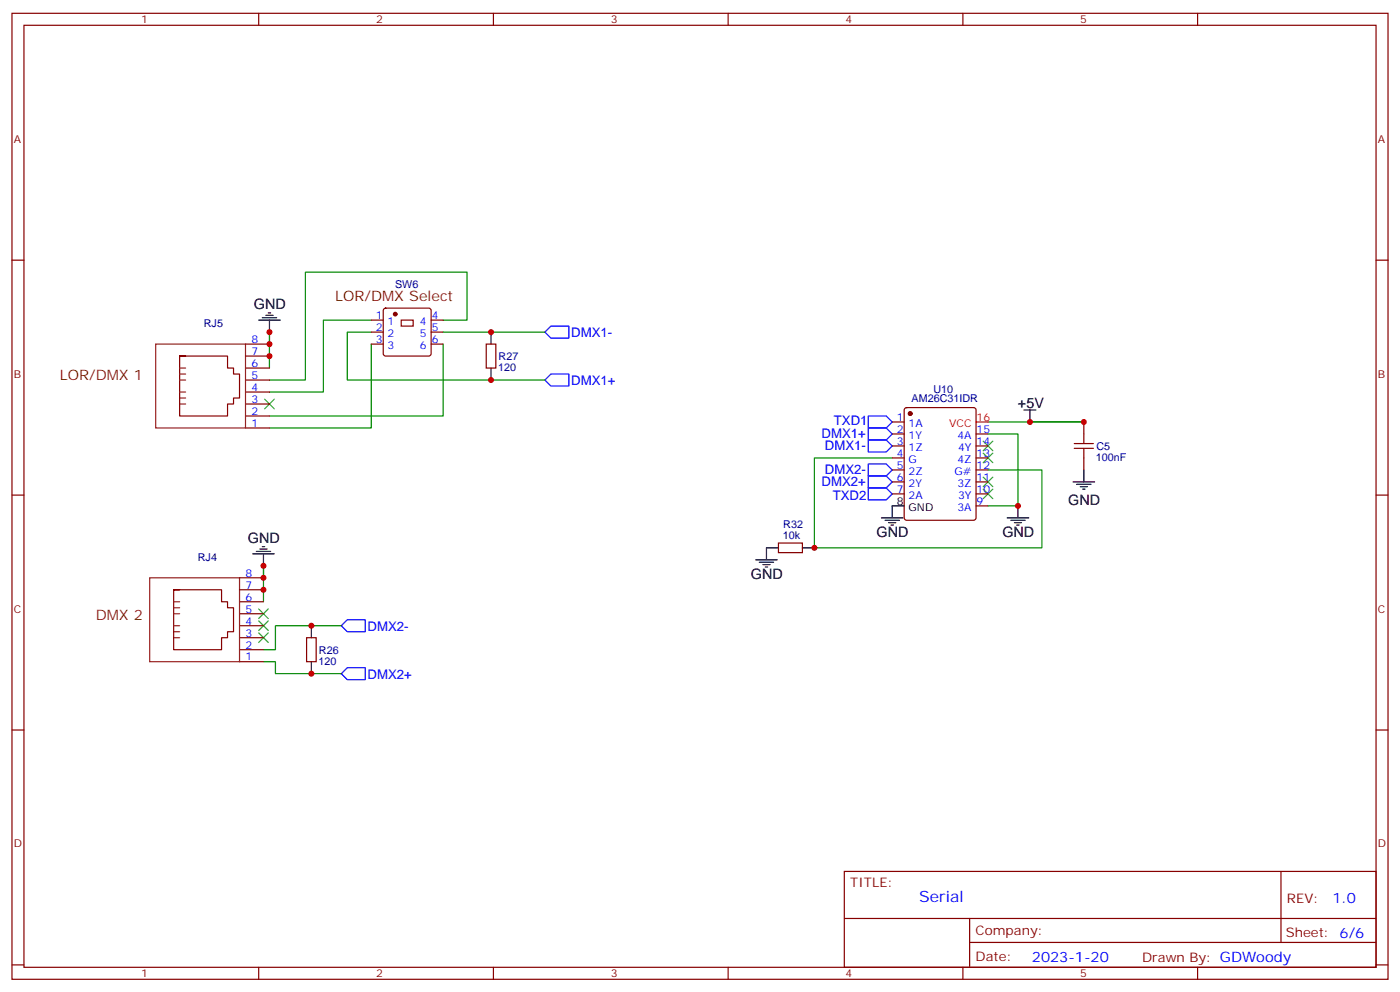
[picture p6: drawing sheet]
<svg xmlns="http://www.w3.org/2000/svg" width="412mm" height="292mm" viewBox="0 0 412 292" stroke-linecap="round" stroke-linejoin="round" font-family="sans-serif">
<g fill="none" stroke="#870000" stroke-width=".35">
<path d="M3.5 3.9h405.4v284.4h-405.4zM7.1 7.4h398.2v277.3h-398.2zM76.2 3.9v3.5M145.3 3.9v3.5M214.5 3.9v3.5M283.6 3.9v3.5M352.8 3.9v3.5M3.5 76.6h3.6M405.3 76.6h3.6M109.4 97.8h3.5M109.4 94.2h3.5M113.1 90.9l.5-.2h12.7l.5 .2 .2 .5v12.7l-.2 .5-.5 .2h-12.7l-.5-.2-.2-.5v-12.7z"/>
<path d="M118.2 94.2h3.5v1.8h-3.5zM127 97.8h3.5M127 94.2h3.5M52.9 104.8v17.6h14.1v-3.5h1.8v-1.7h1.8v-7.1h-1.8v-1.8h-1.8v-3.5h-14.1h1.8M72.3 101.3h7.1M72.3 108.3h7.1M72.3 111.9h7.1M72.3 115.4h7.1M72.3 118.9h7.1M72.3 104.8h7.1M109.4 101.3h3.5M127 101.3h3.5"/>
<path d="M143.2 101.3h2.8v7h-2.8zM72.3 122.4h7.1M72.3 126h7.1M262.8 124.2h3.5M262.8 127.7h3.5M262.8 131.3h3.5M262.8 134.8h3.5M262.8 138.3h3.5M266.6 120.2l.5-.2h19.7l.7 .4v32l-.4 .7h-20l-.7-.4-.1-32zM287.5 127.7h3.5M287.5 131.3h3.5M287.5 134.8h3.5"/>
<path d="M287.5 138.3h3.5M319.3 124.2v3.5M319.3 134.8v3.5M3.5 145.7h3.6M229.3 159.8h7.1v2.9h-7.1zM262.8 141.9h3.5M262.8 145.4h3.5M287.5 141.9h3.5M287.5 145.4h3.5M287.5 148.9h3.5M405.3 145.7h3.6M51.2 173.6v17.6h14.1v-3.5h1.7v-1.8h1.8v-7h-1.8v-1.8h-1.7v-3.5h-14.1h1.7"/>
<path d="M70.6 177.1h7M70.6 173.6h7M70.6 170.1h7M70.6 180.7h7M70.6 184.2h7M70.6 187.7h7M70.6 191.2h7M70.6 194.8h7M90.3 187.7h2.8v7.1h-2.8zM3.5 214.9h3.6M405.3 214.9h3.6M248.7 256.5h156.6v28.2h-156.6z"/>
<path d="M377.3 256.5v20.9M248.7 270.4h156.5M285.6 277.4h119.6M285.6 270.4v14.1M3.5 284h3.6M76.2 284.7v3.6M145.3 284.7v3.6M214.5 284.7v3.6M283.6 284.7v3.6M352.8 284.7v3.6M405.3 284h3.6"/>
</g>
<path d="M162.3 96h5.3v3.5h-5.3l-1.8-1.7zM160.5 111.9l1.8-1.8h5.3v3.5h-5.3zM255.8 122.4h5.3l1.7 1.8-1.7 1.8h-5.3zM255.8 126h5.3l1.7 1.7-1.7 1.8h-5.3zM255.8 129.5h5.3l1.7 1.8-1.7 1.7h-5.3zM255.8 136.6h5.3l1.7 1.7-1.7 1.8h-5.3zM255.8 143.6h5.3l1.7 1.8-1.7 1.7h-5.3zM255.8 140.1h5.3l1.7 1.8-1.7 1.7h-5.3zM100.5 198.3l1.8-1.8h5.3v3.6h-5.3zM100.5 184.2l1.8-1.8h5.3v3.5h-5.3z" fill="none" stroke="#00f" stroke-width=".35"/>
<g fill="none" stroke="#008700" stroke-width=".35">
<path d="M79.4 97.8v10.5M109.4 97.8h-7.1v14.1h58.2M109.4 94.2h-14.2v21.2h-15.8M130.5 94.2h7.1v-14.1h-47.6v31.8h-10.6M130.5 97.8h30M109.4 101.3v24.7h-30M130.5 101.3v21.1h-51.1M262.8 134.8h-22.9v26.5h67v-23h-15.9M291 127.7h8.9v21.2h-8.9M291 124.2h28.3M77.6 166.5v10.6M77.6 194.8h3.5v3.5h19.4"/>
<path d="M100.5 184.2h-19.4v7h-3.5"/>
</g>
<g fill="none" stroke="#000" stroke-width=".35">
<path d="M76.2 94.2h6.3M77.3 93.5h4.2M78.3 92.8h2.1M79 92.1h.7M79.4 94.2v3.6M144.6 97.8v3.5M144.6 108.3v3.6M301.6 120.7h3.6M303.4 120.7v3.5M319.3 138.3v3.6M259.6 152.4h6.4M260.7 153.1h4.2"/>
<path d="M261.8 153.8h2.1M262.5 154.6h.7M266.3 148.9h-3.5v3.5M296.7 152.4h6.3M297.7 153.1h4.3M298.8 153.8h2.1M299.5 154.6h.7M299.9 148.9v3.5M316.1 141.9h6.3M317.1 142.6h4.3M318.2 143.3h2.1M318.9 144h.7"/>
<path d="M74.4 163h6.4M75.5 162.3h4.2M76.6 161.6h2.1M77.3 160.9h.7M77.6 163v3.5M222.6 164.8h6.4M223.7 165.5h4.2M224.7 166.2h2.1M225.4 166.9h.7M229.3 161.3h-3.5v3.5M236.4 161.3h3.5M91.7 184.2v3.5"/>
<path d="M91.7 194.8v3.5"/>
</g>
<g fill="none" stroke="#3c3" stroke-width=".35">
<path d="M78 117.5l2.8 2.8M80.8 117.5l-2.8 2.8M289.6 129.9l2.9 2.8M289.6 133.4l2.9 2.8M292.5 129.9l-2.9 2.8M292.5 133.4l-2.9 2.8M289.6 140.4l2.9 2.9M289.6 144l2.9 2.8M292.5 140.4l-2.9 2.9M292.5 144l-2.9 2.8M76.2 179.2l2.8 2.9M79 179.2l-2.8 2.9"/>
<path d="M76.2 182.8l2.8 2.8M76.2 186.3l2.8 2.8M79 182.8l-2.8 2.8M79 186.3l-2.8 2.8"/>
</g>
<path d="M316.4 130.6h5.7M316.4 132h5.7M319.3 127.7v2.9M319.3 132v2.8" fill="none" stroke="#a10000" stroke-width=".35"/>
<g fill="#870000" stroke="#870000" stroke-width=".35">
<circle cx="268.1" cy="121.7" r=".53"/>
<circle cx="116.4" cy="92.5" r=".53"/>
</g>
<path d="M287.5 124.2h3.5" fill="none" stroke="#f00" stroke-width=".35"/>
<g fill="none" stroke="#8c2424" stroke-width=".35">
<path d="M45.9 101.3h26.4v24.7h-26.4zM52.9 118.9h1.8M52.9 117.2h1.8M52.9 115.4h1.8M52.9 111.9h1.8M52.9 110.1h1.8M52.9 108.3h1.8M44.1 170.1h26.5v24.7h-26.5zM51.2 178.9h1.7M51.2 177.1h1.7M51.2 187.7h1.7M51.2 185.9h1.7"/>
<path d="M51.2 184.2h1.7M51.2 180.7h1.7"/>
</g>
<g fill="#c00">
<circle cx="79.4" cy="97.8" r=".88"/>
<circle cx="77.6" cy="166.5" r=".88"/>
<circle cx="77.6" cy="170.1" r=".88"/>
<circle cx="303.4" cy="124.2" r=".88"/>
<circle cx="319.3" cy="124.2" r=".88"/>
<circle cx="299.9" cy="148.9" r=".88"/>
<circle cx="91.7" cy="198.3" r=".88"/>
<circle cx="91.7" cy="184.2" r=".88"/>
<circle cx="239.9" cy="161.3" r=".88"/>
<circle cx="79.4" cy="101.3" r=".88"/>
<circle cx="144.6" cy="111.9" r=".88"/>
<circle cx="144.6" cy="97.8" r=".88"/>
<circle cx="77.6" cy="173.6" r=".88"/>
<circle cx="79.4" cy="104.8" r=".88"/>
</g>
<text font-size="4.6" fill="#00f" x="270.8" y="265.5">Serial</text>
<g font-size="4.2" fill="#630">
<text x="98.8" y="88.6">LOR/DMX Select</text>
<text x="17.6" y="111.9">LOR/DMX 1</text>
<text x="28.2" y="182.4">DMX 2</text>
</g>
<g font-size="4.2">
<text x="74.8" y="91">GND</text>
<text x="299.9" y="120">+5V</text>
<text x="314.7" y="148.5">GND</text>
<text x="73" y="159.8">GND</text>
<text x="258.2" y="158.1">GND</text>
<text x="295.3" y="158.1">GND</text>
<text x="221.2" y="170.4">GND</text>
</g>
<g font-size="4.2" fill="#00f">
<text x="392.5" y="265.8">1.0</text>
<text x="304" y="283.1">2023-1-20</text>
</g>
<g font-size="3.9" fill="#00f">
<text x="168.3" y="99.3">DMX1-</text>
<text x="168.3" y="113.4">DMX1+</text>
<text x="245.6" y="125">TXD1</text>
<text x="242" y="129">DMX1+</text>
<text x="243" y="132.6">DMX1-</text>
<text x="242" y="143.1">DMX2+</text>
<text x="243" y="139.6">DMX2-</text>
<text x="245.3" y="147.1">TXD2</text>
<text x="108.3" y="185.7">DMX2-</text>
<text x="108.3" y="199.8">DMX2+</text>
</g>
<g font-size="3.9" fill="#800">
<text x="250.5" y="261.1">TITLE:</text>
<text x="379.1" y="265.8">REV:</text>
<text x="287.4" y="275.3">Company:</text>
<text x="378.7" y="275.9">Sheet: 6/6</text>
<text x="287.4" y="283">Date:</text>
<text x="336.4" y="283.1">Drawn By: GDWoody</text>
</g>
<g font-size="3.2" fill="#800">
<text x="41.6" y="6.9">1</text>
<text x="110.8" y="6.9">2</text>
<text x="179.9" y="6.9">3</text>
<text x="249.1" y="6.9">4</text>
<text x="318.2" y="6.9">5</text>
<text x="4.1" y="42">A</text>
<text x="405.9" y="42">A</text>
<text x="4.1" y="111.2">B</text>
<text x="405.9" y="111.2">B</text>
<text x="4.1" y="180.3">C</text>
<text x="405.9" y="180.3">C</text>
<text x="4.1" y="249.4">D</text>
<text x="405.9" y="249.4">D</text>
<text x="41.6" y="287.7">1</text>
<text x="110.8" y="287.7">2</text>
<text x="179.9" y="287.7">3</text>
<text x="249.1" y="287.7">4</text>
<text x="318.2" y="287.7">5</text>
</g>
<g font-size="3.2" fill="#000080">
<text x="116.4" y="84.8">SW6</text>
<text x="60" y="96.3">RJ5</text>
<text x="146.9" y="105.9">R27</text>
<text x="146.8" y="109.2">120</text>
<text x="268.5" y="118.3">AM26C31IDR</text>
<text x="275" y="115.6">U10</text>
<text x="322.8" y="135.7">100nF</text>
<text x="323" y="132.4">C5</text>
<text x="230.7" y="155.6">R32</text>
<text x="230.6" y="158.8">10k</text>
<text x="58.3" y="165.1">RJ4</text>
<text x="93.8" y="195.6">120</text>
<text x="94" y="192.4">R26</text>
</g>
<g font-size="3.2" fill="#00f">
<text x="110.7" y="93.9">1</text>
<text x="114.2" y="95.6">1</text>
<text x="123.7" y="95.6">4</text>
<text x="127.2" y="93.9">4</text>
<text x="74.1" y="100.9">8</text>
<text x="110.7" y="100.9">3</text>
<text x="110.7" y="97.4">2</text>
<text x="114.2" y="99.2">2</text>
<text x="123.7" y="99.2">5</text>
<text x="127.2" y="100.9">6</text>
<text x="127.2" y="97.4">5</text>
<text x="74.1" y="108">6</text>
<text x="74.1" y="104.5">7</text>
<text x="114.2" y="102.7">3</text>
<text x="123.7" y="102.7">6</text>
<text x="74.1" y="111.5">5</text>
<text x="74.1" y="115">4</text>
<text x="74.1" y="118.6">3</text>
<text x="74.1" y="122.1">2</text>
<text x="74.1" y="125.6">1</text>
<text x="264.2" y="123.9">1</text>
<text x="267.7" y="125.6">1A</text>
<text x="264.2" y="127.4">2</text>
<text x="264.2" y="130.9">3</text>
<text x="267.7" y="129.2">1Y</text>
<text x="282" y="129.2">4A</text>
<text x="287.7" y="130.9">14</text>
<text x="287.7" y="127.4">15</text>
<text x="264.2" y="134.4">4</text>
<text x="264.2" y="138">5</text>
<text x="267.7" y="132.7">1Z</text>
<text x="267.7" y="136.2">G</text>
<text x="282" y="136.2">4Z</text>
<text x="282.2" y="132.7">4Y</text>
<text x="287.7" y="138">12</text>
<text x="287.7" y="134.4">13</text>
<text x="264.2" y="141.5">6</text>
<text x="267.7" y="139.7">2Z</text>
<text x="267.7" y="143.3">2Y</text>
<text x="281.1" y="139.7">G#</text>
<text x="282" y="143.3">3Z</text>
<text x="287.7" y="141.5">11</text>
<text x="264.2" y="145">7</text>
<text x="267.7" y="146.8">2A</text>
<text x="282.2" y="146.8">3Y</text>
<text x="287.7" y="148.6">9</text>
<text x="287.7" y="145">10</text>
<text x="282" y="150.3">3A</text>
<text x="72.3" y="173.2">7</text>
<text x="72.3" y="169.7">8</text>
<text x="72.3" y="176.8">6</text>
<text x="72.3" y="180.3">5</text>
<text x="72.3" y="183.8">4</text>
<text x="72.3" y="187.4">3</text>
<text x="72.3" y="190.9">2</text>
<text x="72.3" y="194.4">1</text>
</g>
<g font-size="3.2" fill="#f00">
<text x="279.6" y="125.6">VCC</text>
<text x="287.7" y="123.9">16</text>
</g>
<g font-size="3.2">
<text x="264.2" y="148.6">8</text>
<text x="267.7" y="150.3">GND</text>
</g>
</svg>
